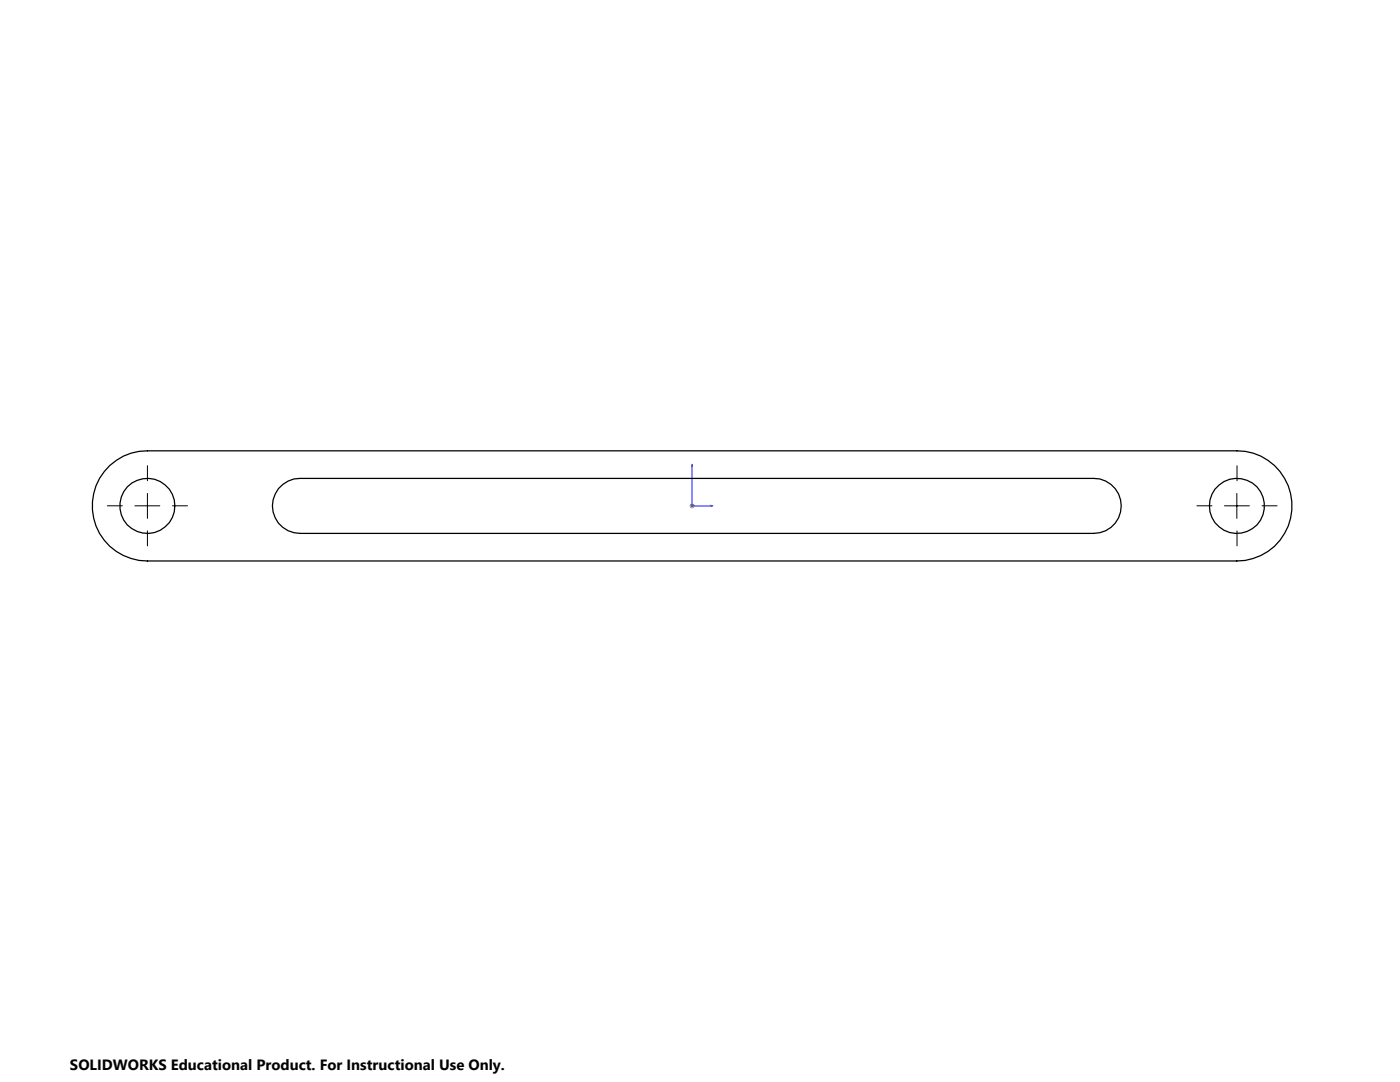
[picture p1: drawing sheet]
<svg xmlns="http://www.w3.org/2000/svg" width="279mm" height="216mm" viewBox="0 0 279 216" stroke-linecap="round" stroke-linejoin="round" font-family="sans-serif">
<path d="M138.1 92.6l.1 .5h-.2zM138.1 92.6v8.3h4.2M141.9 100.8l.4 .1-.4 .1z" fill="none" stroke="#00f" stroke-width=".2"/>
<path d="M137.6 100.9h1M137.8 100.6l.7 .7M138.1 100.4v1.1M138.5 100.6l-.7 .7" fill="none" stroke="#808080" stroke-width=".2"/>
<path d="M29.4 95.9v-3M246.9 95.9v-3M24.4 100.9h-3M29.4 105.9v3M34.4 100.9h3M241.9 100.9h-3M246.9 105.9v3M251.9 100.9h3" fill="none" stroke="#000" stroke-width=".2" stroke-dasharray="15.2 1.3 1.3 1.3"/>
<path d="M29.4 98.5v4.9M246.8 98.5v4.9M26.9 100.9h5M244.4 100.9h4.9" fill="none" stroke="#000" stroke-width=".2"/>
<path d="M141.9 100.8l.4 .1-.4 .1zM138.1 92.6l.1 .5h-.2z" fill="#00f"/>
<g fill="none" stroke="#000" stroke-width=".25">
<path d="M21.9 92.9a10.7 10.7 0 0 1 7.5-2.9h217.4a11 11 0 0 1 11 10.9 11 11 0 0 1-11 11h-217.4a11 11 0 0 1-10.2-6.9 11 11 0 0 1 2.7-12.1zM55.6 97.5a5.6 5.6 0 0 1 4.3-2h158.4a5.5 5.5 0 0 1 5.5 5.4 5.5 5.5 0 0 1-5.5 5.5h-158.4a5.5 5.5 0 0 1-5-3.1 5.5 5.5 0 0 1 .7-5.8z"/>
<circle cx="29.4" cy="100.9" r="5.5"/>
<circle cx="246.9" cy="100.9" r="5.5"/>
</g>
<text font-size="3" x="14" y="213.5">SOLIDWORKS Educational Product. For Instructional Use Only.</text>
</svg>
